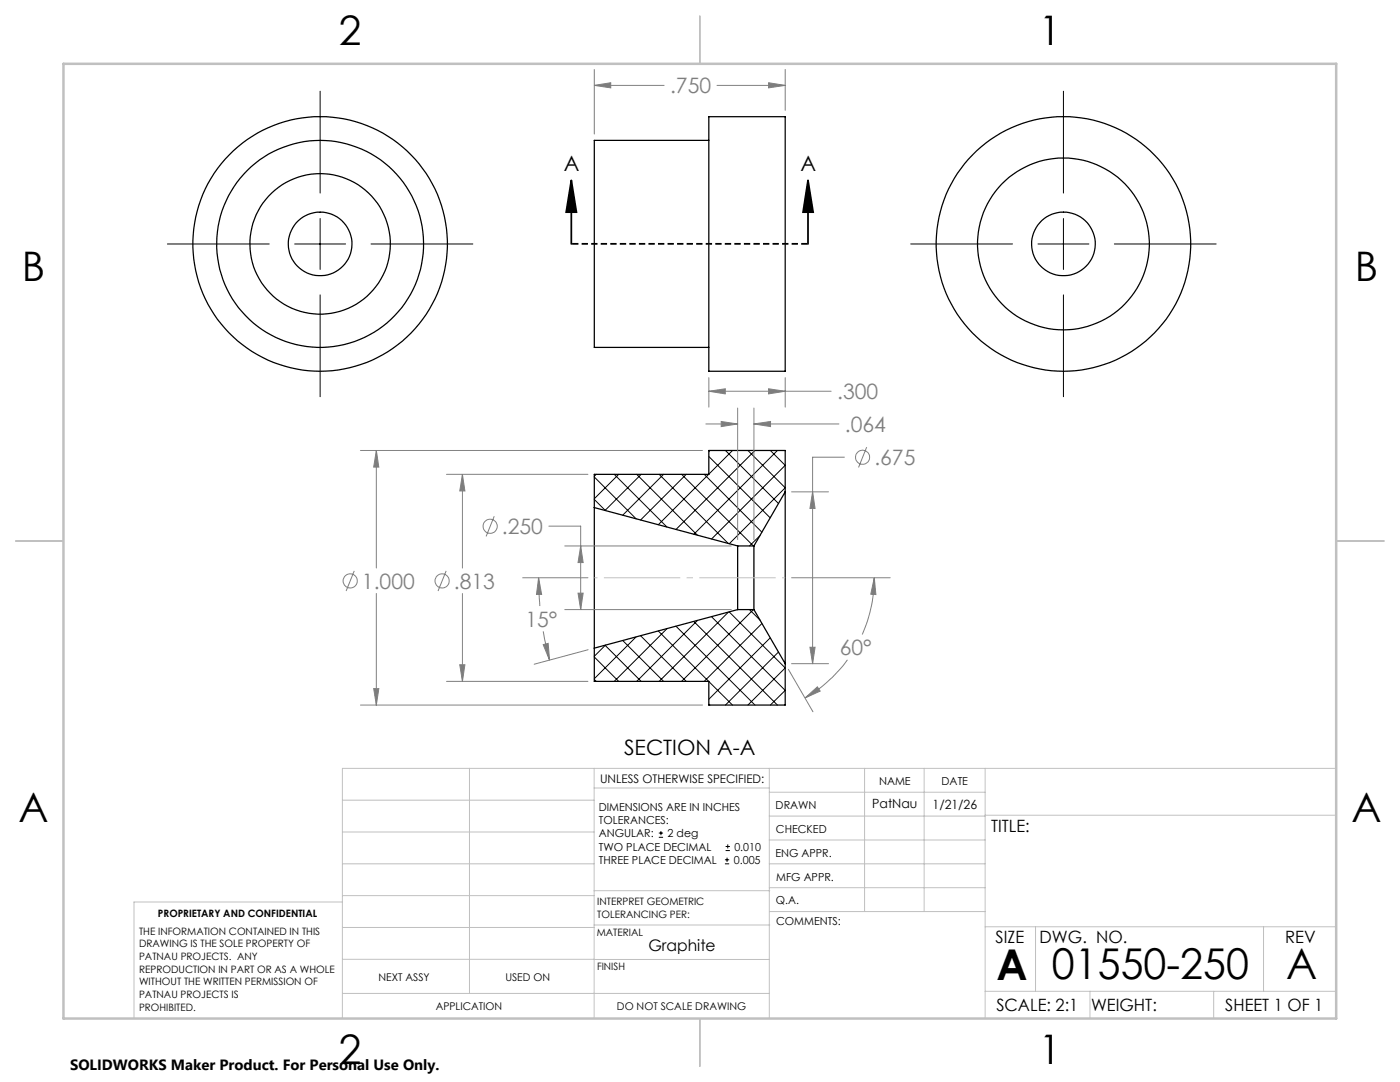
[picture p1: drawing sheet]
<svg xmlns="http://www.w3.org/2000/svg" width="279mm" height="216mm" viewBox="0 0 279 216" stroke-linecap="round" stroke-linejoin="round" font-family="sans-serif">
<g fill="none" stroke="#000" stroke-width=".25">
<path d="M141.5 23.3h15.2v50.8h-15.2zM141.5 28h-22.9v41.3h22.9M156.7 98.1v34.3M156.7 98.1v-8.2h-15.2v4.8h-22.9v6.6M156.7 98.1l-6.2 10.8M118.6 101.3v28M118.6 101.3l28.6 7.6M147.2 108.9v12.7M147.2 108.9h3.3M150.5 108.9v12.7M118.6 129.3v6.7h22.9v4.7h15.2v-8.3M147.2 121.6h3.3"/>
<path d="M147.2 121.6l-28.6 7.7M150.5 121.6l6.2 10.8"/>
<circle cx="63.9" cy="48.7" r="25.4"/>
<circle cx="63.9" cy="48.7" r="20.7"/>
<circle cx="63.9" cy="48.7" r="14"/>
<circle cx="63.9" cy="48.7" r="6.4"/>
<circle cx="212.2" cy="48.7" r="6.4"/>
<circle cx="212.2" cy="48.7" r="17.1"/>
<circle cx="212.2" cy="48.7" r="25.4"/>
</g>
<g fill="none" stroke="#000" stroke-width=".2">
<path d="M63.9 18.2v20.3M212.2 18.2v20.3M33.4 48.7h20.3M58.8 48.7h10.2M63.9 43.6v10.2M63.9 58.8v20.4M74 48.7h20.4M181.8 48.7h20.3M207.2 48.7h10.1M212.2 43.6v10.2M212.2 58.8v20.4M222.4 48.7h20.3"/>
<path d="M118.6 99.7l2.2 2.2M118.6 95.2l8.4 8.3M119 94.7l-.4 .3M122.6 94.7l10.5 10.5M123.5 94.7l-4.9 4.8M127.1 94.7l12.1 12.1M128 94.7l-7.2 7.1M131.6 94.7l13.7 13.7M132.4 94.7l-8.1 8.1M136 94.7l14.4 14.2M136.9 94.7l-9.1 9.1M140.5 94.7l11.5 11.5"/>
<path d="M141.5 91.1l12.2 12.2M141.7 89.9l-.2 .2M144.8 89.9l10.6 10.6M146.2 89.9l-14.8 14.8M149.3 89.9l7.4 7.4-11.2 11.2M150.7 89.9l-15.8 15.8M153.7 89.9l3 3-14.7 14.7M155.2 89.9l-16.7 16.7M151.7 106.9l-2.1 2M118.6 135.6l.4 .4M118.6 131.1l4.9 4.9M120.8 128.8l7.2 7.2"/>
<path d="M120.8 128.7l-2.2 2.3M124.3 127.8l8.1 8.2M127 127.1l-8.4 8.3M127.8 126.9l9.1 9.1M131.4 125.9l10 10.1M133.1 125.4l-10.5 10.6M134.9 125l15.8 15.7M138.5 124l16.7 16.7M139.2 123.8l-12.1 12.2M141.5 136l4.7 4.7M142 123l14.7 14.8-3 2.9M145.3 122.2l-13.7 13.8"/>
<path d="M145.5 122.1l11.2 11.2-7.4 7.4M149.6 121.6l2.1 2.2M150.4 121.6l-14.4 14.4M152 124.4l-11.5 11.6M153.7 127.3l-12.2 12.2M155.4 130.1l-10.6 10.6M141.5 140.5l.2 .2M131.5 167.1h.8M131.5 166.2h.8M131.9 165.8v.9M144.7 172.4h.8M144.7 171.6h.8"/>
<path d="M144.8 169.7h.9M144.8 168.9h.9M145.1 171.1v.9M145.2 168.5v.8"/>
</g>
<g fill="none" stroke="#808080" stroke-width=".2">
<path d="M118.6 17l3.3-.5v1zM118.6 13.9v12.8M118.6 17h13.9M143.1 17h13.6M153.4 16.5l3.3 .5-3.3 .5zM156.7 13.9v8.1M141.5 78.1l3.2-.5v1zM141.5 75.4v5.8M141.5 78.1h24.4M153.4 77.6l3.3 .5-3.3 .5zM156.7 75.4v5.8M71.9 89.9h68.3"/>
<path d="M75.1 89.9l.5 3.3h-1zM75.1 89.9v23.4M89.1 94.7h28.2M92.3 94.7l.5 3.3h-1zM92.3 94.7v18.6M140.9 84.6h6.3M143.9 84.1l3.3 .5-3.3 .5zM147.2 81.4v26.3M150.5 84.6l3.3-.5v1zM150.5 81.4v26.3M150.5 84.6h16.9M158 98.1h7.3"/>
<path d="M162.2 98.1l.5 3.4h-1.1zM168.5 91.2h-6.3v41.2M173 89.2l-1.7 4.1M70.7 113.9l-1.6 4M75.1 118.4v22.3M89 113.9l-1.6 4M92.3 118.4v17.6M98.6 103l-1.6 4M104.3 115.3h13M107.5 115.3l.6 3.3h-1zM107.5 115.3l.2 5.6M109.5 105h6.4v16.6"/>
<path d="M112.7 108.9h33.2M115.4 118.4h1l-.5 3.2zM115.9 108.9l.5 3.4h-1zM158 115.3h19.7M174.5 115.3l.3 3.3h-1zM174.5 115.3a27.7 27.7 0 0 1-2.4 11.3M74.6 137.4h1l-.5 3.3zM89.1 136h28.2M91.8 132.6h1l-.5 3.4zM108.4 128.6l1-.2 .3 3.3zM108.4 126l1.3 5.7M112.7 121.6h33.2"/>
<path d="M117.4 129.6l-10.8 2.9M157.3 133.6l4.9 8.4M158 132.4h7.3M160.7 139.3l2.4-2.2 .6 .8zM161.6 129.2h1.1l-.5 3.2zM169.1 131.7a28.2 28.2 0 0 1-8.4 7.6M71.9 140.7h68.3"/>
<circle cx="172.2" cy="91.2" r="1.41"/>
<circle cx="69.9" cy="115.9" r="1.42"/>
<circle cx="88.2" cy="115.9" r="1.42"/>
<circle cx="97.8" cy="105" r="1.42"/>
</g>
<path d="M114 36l1 6.3h-2zM114 36v12.7M161.3 36l1 6.3h-2zM161.3 36v12.7" fill="none" stroke="#000" stroke-width=".35"/>
<path d="M161.3 48.7h-47.3" fill="none" stroke="#000" stroke-width=".35" stroke-dasharray="1.3 .6" stroke-dashoffset="-.1" stroke-linecap="butt"/>
<path d="M118.6 115.3h38.1" fill="none" stroke="#c0c0c0" stroke-width=".2" stroke-dasharray="15.2 1.3 1.3 1.3" stroke-dashoffset="-1.9" stroke-linecap="butt"/>
<g fill="none" stroke="#c0c0c0" stroke-width=".2">
<path d="M68.3 159.7h50.3M93.7 153.3v44.9M118.6 153.3v49.9M118.6 157.2h34.9M153.5 153.3v49.9M153.5 158.1h43.1M172.5 153.3v28.6M184.4 153.3v28.6M196.6 153.3v49.9M266.7 153.3h-198.4v49.9M68.3 178.7h50.3M68.3 172.4h50.3"/>
<path d="M68.3 166h50.3M68.3 180h-41.6v23.2M118.6 177.7h35M153.5 167.6h43.1M153.5 162.8h43.1M153.5 172.4h43.1M153.5 177.1h43.1M196.6 162.7h70.1M68.3 198.2h85.2M68.3 191.4l85.2 .1M68.3 185.1h50.3M118.6 184.6h35"/>
<path d="M153.6 181.9h43M196.6 197.8h70.1M196.6 184.9h70.1M206.7 184.9v12.9M217.5 197.8v5.4M242.2 197.8v5.4M252.2 184.9v12.9"/>
</g>
<path d="M139.7 3.2v9.5M3.1 107.9h9.6M266.7 107.9h9.5M139.7 203.2v9.6" fill="none" stroke="#c0c0c0" stroke-width=".25"/>
<path d="M12.7 12.7h254v190.5h-254z" fill="none" stroke="#c0c0c0" stroke-width=".5"/>
<path d="M161.3 36l1 6.3h-2zM114 36l1 6.3h-2z" fill="#000"/>
<g fill="#808080">
<path d="M141.5 78.1l3.2-.5v1zM153.4 77.6l3.3 .5-3.3 .5zM118.6 17l3.3-.5v1zM153.4 16.5l3.3 .5-3.3 .5zM91.8 132.6h1l-.5 3.4zM92.3 94.7l.5 3.3h-1zM74.6 137.4h1l-.5 3.3zM75.1 89.9l.5 3.3h-1zM161.6 129.2h1.1l-.5 3.2zM162.2 98.1l.5 3.4h-1.1zM115.4 118.4h1l-.5 3.2zM115.9 108.9l.5 3.4h-1zM143.9 84.1l3.3 .5-3.3 .5zM150.5 84.6l3.3-.5v1z"/>
<path d="M107.5 115.3l.6 3.3h-1zM108.4 128.6l1-.2 .3 3.3zM160.7 139.3l2.4-2.2 .6 .8zM174.5 115.3l.3 3.3h-1z"/>
</g>
<g font-size="8.5">
<text x="198.9" y="195.5">A</text>
<text x="209.9" y="195.4">01550-250</text>
<text x="256.7" y="195.4">A</text>
</g>
<g font-size="8.1">
<text x="67.6" y="8.9">2</text>
<text x="207.3" y="8.9">1</text>
<text x="4.4" y="56.2">B</text>
<text x="270.4" y="56.2">B</text>
<text x="3.7" y="164.1">A</text>
<text x="269.7" y="164.1">A</text>
<text x="67.6" y="212.4">2</text>
<text x="207.3" y="212.4">1</text>
</g>
<g font-size="4.2" fill="#808080">
<text x="133.7" y="18.6">.750</text>
<text x="167.1" y="79.7">.300</text>
<text x="168.6" y="86.2">.064</text>
<text x="174.5" y="92.8">.675</text>
<text x="100.2" y="106.5">.250</text>
<text x="72.2" y="117.4">1.000</text>
<text x="90.6" y="117.4">.813</text>
<text x="104.9" y="125">15°</text>
<text x="167.6" y="130.7">60°</text>
</g>
<g font-size="4.2">
<text x="112.5" y="34.2">A</text>
<text x="159.8" y="34.2">A</text>
<text x="124.5" y="150.6">SECTION A-A</text>
</g>
<g font-size="3.4">
<text x="197.8" y="166">TITLE:</text>
<text x="198.7" y="188.1">SIZE</text>
<text x="207.5" y="188.1">DWG. NO.</text>
<text x="256.5" y="188.2">REV</text>
<text x="198.8" y="201.7">SCALE: 2:1</text>
<text x="217.7" y="201.8">WEIGHT:</text>
<text x="244.5" y="201.7">SHEET 1 OF 1</text>
</g>
<text font-size="3.2" x="129.4" y="189.8">Graphite</text>
<text font-size="3" x="14" y="213.5">SOLIDWORKS Maker Product. For Personal Use Only.</text>
<g font-size="2.5">
<text x="174.1" y="161.3">PatNau</text>
<text x="186.1" y="161.4">1/21/26</text>
</g>
<text font-size="2.4" x="119.8" y="156.2">UNLESS OTHERWISE SPECIFIED:</text>
<g font-size="2.2">
<text x="119.5" y="161.8">DIMENSIONS ARE IN INCHES</text>
<text x="154.8" y="161.4">DRAWN</text>
<text x="175.4" y="156.6">NAME</text>
<text x="187.9" y="156.7">DATE</text>
<text x="119.5" y="164.4">TOLERANCES:</text>
<text x="119.5" y="167.1">ANGULAR:</text>
<text x="133.2" y="167.1">2 deg</text>
<text x="154.9" y="166.3">CHECKED</text>
<text x="119.5" y="172.4">THREE PLACE DECIMAL</text>
<text x="119.5" y="169.7">TWO PLACE DECIMAL</text>
<text x="146.4" y="172.4">0.005</text>
<text x="146.6" y="169.7">0.010</text>
<text x="154.8" y="170.9">ENG APPR.</text>
<text x="154.9" y="175.7">MFG APPR.</text>
<text x="154.9" y="180.4">Q.A.</text>
<text x="154.9" y="184.6">COMMENTS:</text>
</g>
<g font-size="2.1">
<text x="75.5" y="195.7">NEXT ASSY</text>
<text x="100.9" y="195.7">USED ON</text>
<text x="86.9" y="201.5">APPLICATION</text>
<text x="123.1" y="201.6">DO NOT SCALE DRAWING</text>
</g>
<g font-size="2">
<text x="31.5" y="182.9">PROPRIETARY AND CONFIDENTIAL</text>
<text x="119.2" y="180.6">INTERPRET GEOMETRIC</text>
<text x="119.2" y="183.1">TOLERANCING PER:</text>
<text x="27.8" y="186.5">THE INFORMATION CONTAINED IN THIS</text>
<text x="27.8" y="189">DRAWING IS THE SOLE PROPERTY OF</text>
<text x="27.8" y="191.6">PATNAU PROJECTS. ANY</text>
<text x="119.1" y="186.7">MATERIAL</text>
<text x="27.8" y="194.1">REPRODUCTION IN PART OR AS A WHOLE</text>
<text x="27.8" y="196.6">WITHOUT THE WRITTEN PERMISSION OF</text>
<text x="119.1" y="193.5">FINISH</text>
<text x="27.8" y="199.1">PATNAU PROJECTS IS</text>
<text x="27.8" y="201.7">PROHIBITED.</text>
</g>
</svg>
